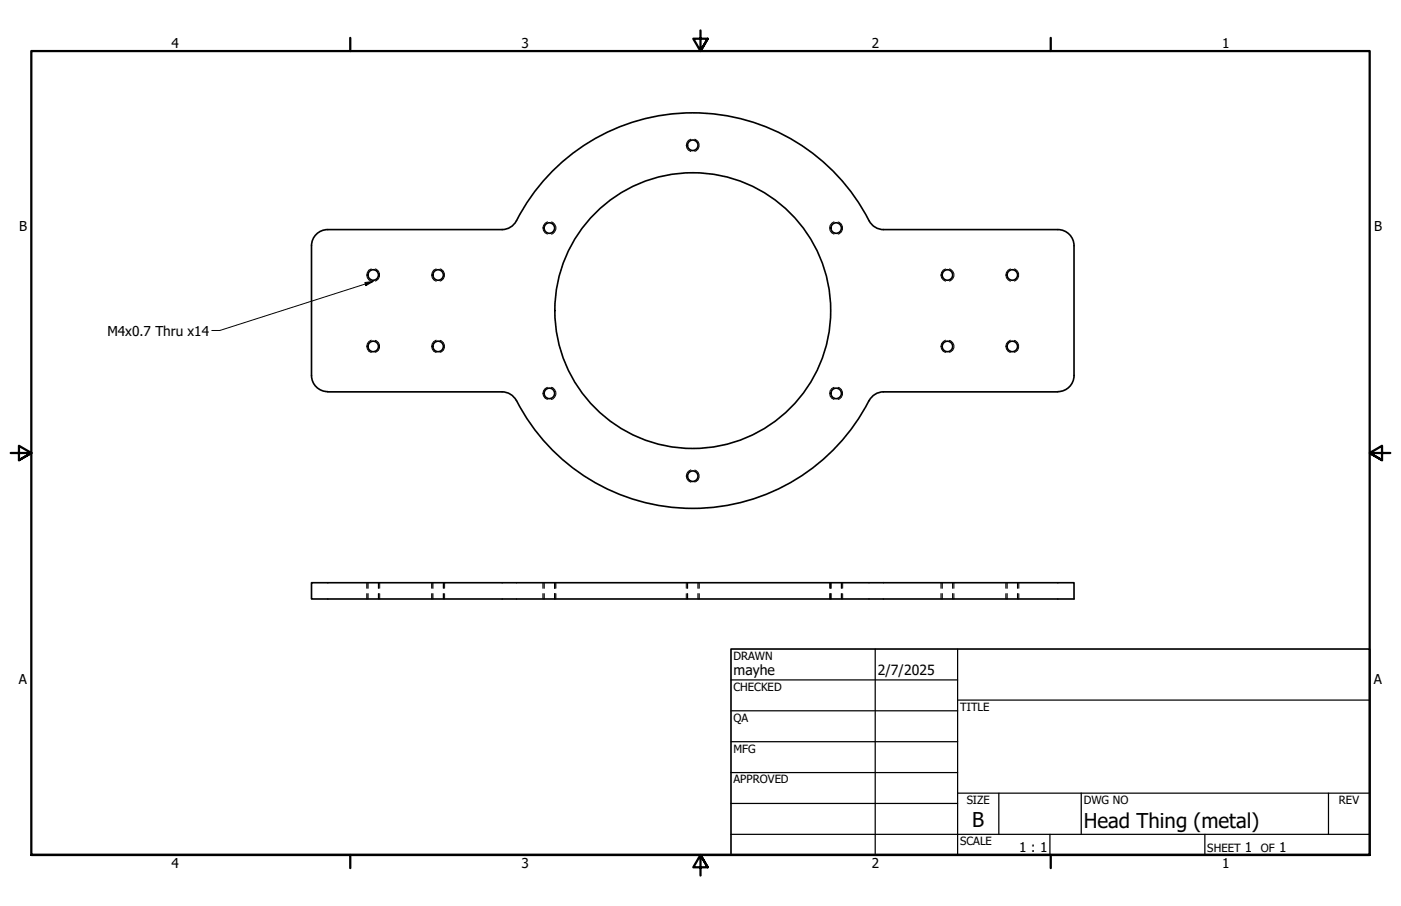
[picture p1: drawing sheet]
<svg xmlns="http://www.w3.org/2000/svg" width="432mm" height="279mm" viewBox="0 0 432 279" stroke-linecap="round" stroke-linejoin="round" font-family="sans-serif">
<!-- layer: Hidden (ANSI) -->
<g fill="none" stroke="#000" stroke-width=".38">
<path d="M113.4 179.7v1.7M116.6 179.7v1.7M133.4 179.7v1.7M136.7 179.7v1.7M167.7 179.7v1.7M170.9 179.7v1.7M211.9 179.7v1.7M215.1 179.7v1.7M256 179.7v1.7M256.1 179.7v1.7M259.3 179.7v1.7M290.4 179.7v1.7"/>
<path d="M293.6 179.7v1.7M310.4 179.7v1.7M313.6 179.7v1.7M113.4 183.1v1.6M116.6 183.1v1.6M133.4 183.1v1.6M136.7 183.1v1.6M167.7 183.1v1.6M170.9 183.1v1.6M211.9 183.1v1.6M215.1 183.1v1.6M256 183.1v1.6"/>
<path d="M256.1 183.1v1.6M259.3 183.1v1.6M290.4 183.1v1.6M293.6 183.1v1.6M310.4 183.1v1.6M313.6 183.1v1.6"/>
</g>
<!-- layer: Hidden Narrow (ANSI) -->
<g fill="none" stroke="#000" stroke-width=".31">
<path d="M212.9 42.9a2 2 0 0 0-1.4 1.9 2 2 0 0 0 1.4 1.9M214.1 42.9a1.96 1.96 0 0 1 1.4 1.9 1.96 1.96 0 0 1-1.4 1.9M168.7 68.4a2 2 0 0 0-1.4 1.9 2 2 0 0 0 1.4 1.9M169.9 68.5a1.94 1.94 0 0 1 1.5 1.8 1.94 1.94 0 0 1-1.5 1.9M257 68.4a2.03 2.03 0 0 0-1.3 1.9 2.03 2.03 0 0 0 1.3 1.9M258.3 68.5a1.96 1.96 0 0 1 1.4 1.8 1.96 1.96 0 0 1-1.4 1.9M114.4 82.9a2 2 0 0 0-1.4 1.9 2 2 0 0 0 1.4 1.9M115.6 82.9a1.96 1.96 0 0 1 1.4 1.9 1.96 1.96 0 0 1-1.4 1.9M134.4 82.9a2 2 0 0 0-1.4 1.9 2 2 0 0 0 1.4 1.9M135.6 82.9a1.96 1.96 0 0 1 1.4 1.9 1.96 1.96 0 0 1-1.4 1.9M291.4 82.9a2 2 0 0 0-1.4 1.9 2 2 0 0 0 1.4 1.9M292.6 82.9a1.94 1.94 0 0 1 1.4 1.9 1.94 1.94 0 0 1-1.4 1.9"/>
<path d="M311.4 82.9a2 2 0 0 0-1.4 1.9 2 2 0 0 0 1.4 1.9M312.6 82.9a1.96 1.96 0 0 1 1.4 1.9 1.96 1.96 0 0 1-1.4 1.9M114.4 104.9a2 2 0 0 0-1.4 1.9 2 2 0 0 0 1.4 1.9M115.6 105a1.92 1.92 0 0 1 1.4 1.8 1.92 1.92 0 0 1-1.4 1.8M134.4 104.9a2 2 0 0 0-1.4 1.9 2 2 0 0 0 1.4 1.9M135.6 105a1.92 1.92 0 0 1 1.4 1.8 1.92 1.92 0 0 1-1.4 1.8M168.7 119.4a1.95 1.95 0 0 0-1.4 1.9 1.95 1.95 0 0 0 1.4 1.9M169.9 119.4a1.94 1.94 0 0 1 1.5 1.9 1.94 1.94 0 0 1-1.5 1.9M257 119.4a1.98 1.98 0 0 0-1.3 1.9 1.98 1.98 0 0 0 1.3 1.9M258.3 119.4a1.96 1.96 0 0 1 1.4 1.9 1.96 1.96 0 0 1-1.4 1.9M291.4 104.9a2 2 0 0 0-1.4 1.9 2 2 0 0 0 1.4 1.9M292.6 105a1.9 1.9 0 0 1 1.4 1.8 1.9 1.9 0 0 1-1.4 1.8"/>
<path d="M311.4 104.9a2 2 0 0 0-1.4 1.9 2 2 0 0 0 1.4 1.9M312.6 105a1.92 1.92 0 0 1 1.4 1.8 1.92 1.92 0 0 1-1.4 1.8M212.9 144.9a2 2 0 0 0-1.4 1.9 2 2 0 0 0 1.4 1.9M214.1 145a1.92 1.92 0 0 1 1.4 1.8 1.92 1.92 0 0 1-1.4 1.9M113 179.7v1.7M117 179.7v1.7M133 179.7v1.7M137 179.7v1.7M167.3 179.7v1.7M171.3 179.7v1.7M211.5 179.7v1.7M215.5 179.7v1.7"/>
<path d="M255.7 179.7v1.7M259.7 179.7v1.7M290 179.7v1.7M294 179.7v1.7M310 179.7v1.7M314 179.7v1.7M113 183.1v1.6M117 183.1v1.6M133 183.1v1.6M137 183.1v1.6M167.3 183.1v1.6M171.3 183.1v1.6"/>
<path d="M211.5 183.1v1.6M215.5 183.1v1.6M255.7 183.1v1.6M259.7 183.1v1.6M290 183.1v1.6M294 183.1v1.6M310 183.1v1.6M314 183.1v1.6"/>
</g>
<!-- layer: Visible (ANSI) -->
<g fill="none" stroke="#000" stroke-width=".51">
<path d="M159.2 68.1a5 5 0 0 1-4.5 2.7h-53.7a5 5 0 0 0-5 5v40a5 5 0 0 0 5 5M159.2 68.1a61 61 0 0 1 108.6 0M267.9 68.1a5 5 0 0 0 4.4 2.7h53.7a5 5 0 0 1 5 5v40a5 5 0 0 1-5 5M101 120.8h53.7a5 5 0 0 1 4.5 2.8M159.2 123.5a61 61 0 0 0 108.6 0M326 120.8h-53.7a5 5 0 0 0-4.4 2.8M96 179.7h235v5h-235z"/>
<circle cx="213.5" cy="44.8" r="1.62"/>
<circle cx="169.3" cy="70.3" r="1.62"/>
<circle cx="257.7" cy="70.3" r="1.62"/>
<circle cx="115" cy="84.8" r="1.62"/>
<circle cx="135" cy="84.8" r="1.62"/>
<circle cx="213.5" cy="95.8" r="42.5"/>
<circle cx="292" cy="84.8" r="1.62"/>
<circle cx="312" cy="84.8" r="1.62"/>
<circle cx="115" cy="106.8" r="1.62"/>
<circle cx="135" cy="106.8" r="1.62"/>
<circle cx="292" cy="106.8" r="1.62"/>
<circle cx="312" cy="106.8" r="1.62"/>
<circle cx="169.3" cy="121.3" r="1.62"/>
<circle cx="257.7" cy="121.3" r="1.62"/>
<circle cx="213.5" cy="146.8" r="1.62"/>
</g>
<!-- layer: Border (ANSI) -->
<path d="M107.9 11.7v4M215.9 9.4v6.3l-2.2-3.8h4.4l-2.2 3.8 2.2-3.8M323.8 11.7v4M3.3 139.7h6.4l-3.9-2.2v4.4l3.9-2.2-3.9 2.2M428.5 139.7h-6.4l3.9-2.2v4.4l-3.9-2.2 3.9 2.2M9.7 263.7v-248h412.4v248h-412.4h412.4M107.9 263.7v4M218.1 267.5l-2.2-3.8 2.2 3.8h-4.4l2.2-3.8v6.3M323.8 263.7v4" fill="none" stroke="#000" stroke-width=".7"/>
<!-- layer: Title (ANSI) -->
<g fill="none" stroke="#000" stroke-width=".38">
<path d="M225.3 209.7h69.8M225.3 219.2h69.8M269.7 200.2v63.5M295.1 215.9h127M295.1 200.2v63.5M225.3 228.7h69.8M225.3 238.3h69.8M225.3 257.3h196.8M225.3 247.8h69.8M295.1 244.6h127M307.8 244.6v12.7M323.6 257.3v6.4"/>
<path d="M333.2 244.6v12.7M371.3 257.3v6.4M409.4 244.6v12.7"/>
</g>
<path d="M225.3 200.2h196.8v63.5h-196.8z" fill="none" stroke="#000" stroke-width=".51"/>
<!-- layer: Symbol (ANSI) -->
<path d="M112.5 87.1l2.5-.3-2.2 1.3zM115 86.8l-47.2 15.1h-2.5" fill="none" stroke="#000" stroke-width=".31"/>
<path d="M112.5 87.1l2.5-.3-2.2 1.3z" fill="#000"/>
<g font-size="6.3">
<text x="299.7" y="255.1">B</text>
<text x="334" y="255.3">Head Thing (metal)</text>
</g>
<g font-size="4.3">
<text x="226.1" y="208">mayhe</text>
<text x="270.5" y="208.2">2/7/2025</text>
</g>
<g font-size="4.2">
<text x="52.8" y="14.7">4</text>
<text x="160.8" y="14.7">3</text>
<text x="268.7" y="14.7">2</text>
<text x="376.7" y="14.7">1</text>
<text x="5.9" y="71.4">B</text>
<text x="423.5" y="71.4">B</text>
<text x="33.1" y="103.5">M4x0.7 Thru x14</text>
<text x="5.8" y="211.1">A</text>
<text x="423.4" y="211.1">A</text>
<text x="314.1" y="262.9">1 : 1</text>
<text x="383.7" y="262.8">1</text>
<text x="394.2" y="262.8">1</text>
<text x="52.8" y="267.7">4</text>
<text x="160.8" y="267.7">3</text>
<text x="268.7" y="267.7">2</text>
<text x="376.7" y="267.7">1</text>
</g>
<g font-size="3.5">
<text x="226.1" y="203.5">DRAWN</text>
<text x="226.1" y="213">CHECKED</text>
<text x="295.9" y="219.2">TITLE</text>
<text x="226.1" y="222.6">QA</text>
<text x="226.1" y="232.1">MFG</text>
<text x="226.1" y="241.6">APPROVED</text>
<text x="297.9" y="248">SIZE</text>
<text x="334" y="248">DWG NO</text>
<text x="412.7" y="247.9">REV</text>
<text x="295.9" y="260.7">SCALE</text>
<text x="372.1" y="262.8">SHEET</text>
<text x="388.6" y="262.8">OF</text>
</g>
</svg>
